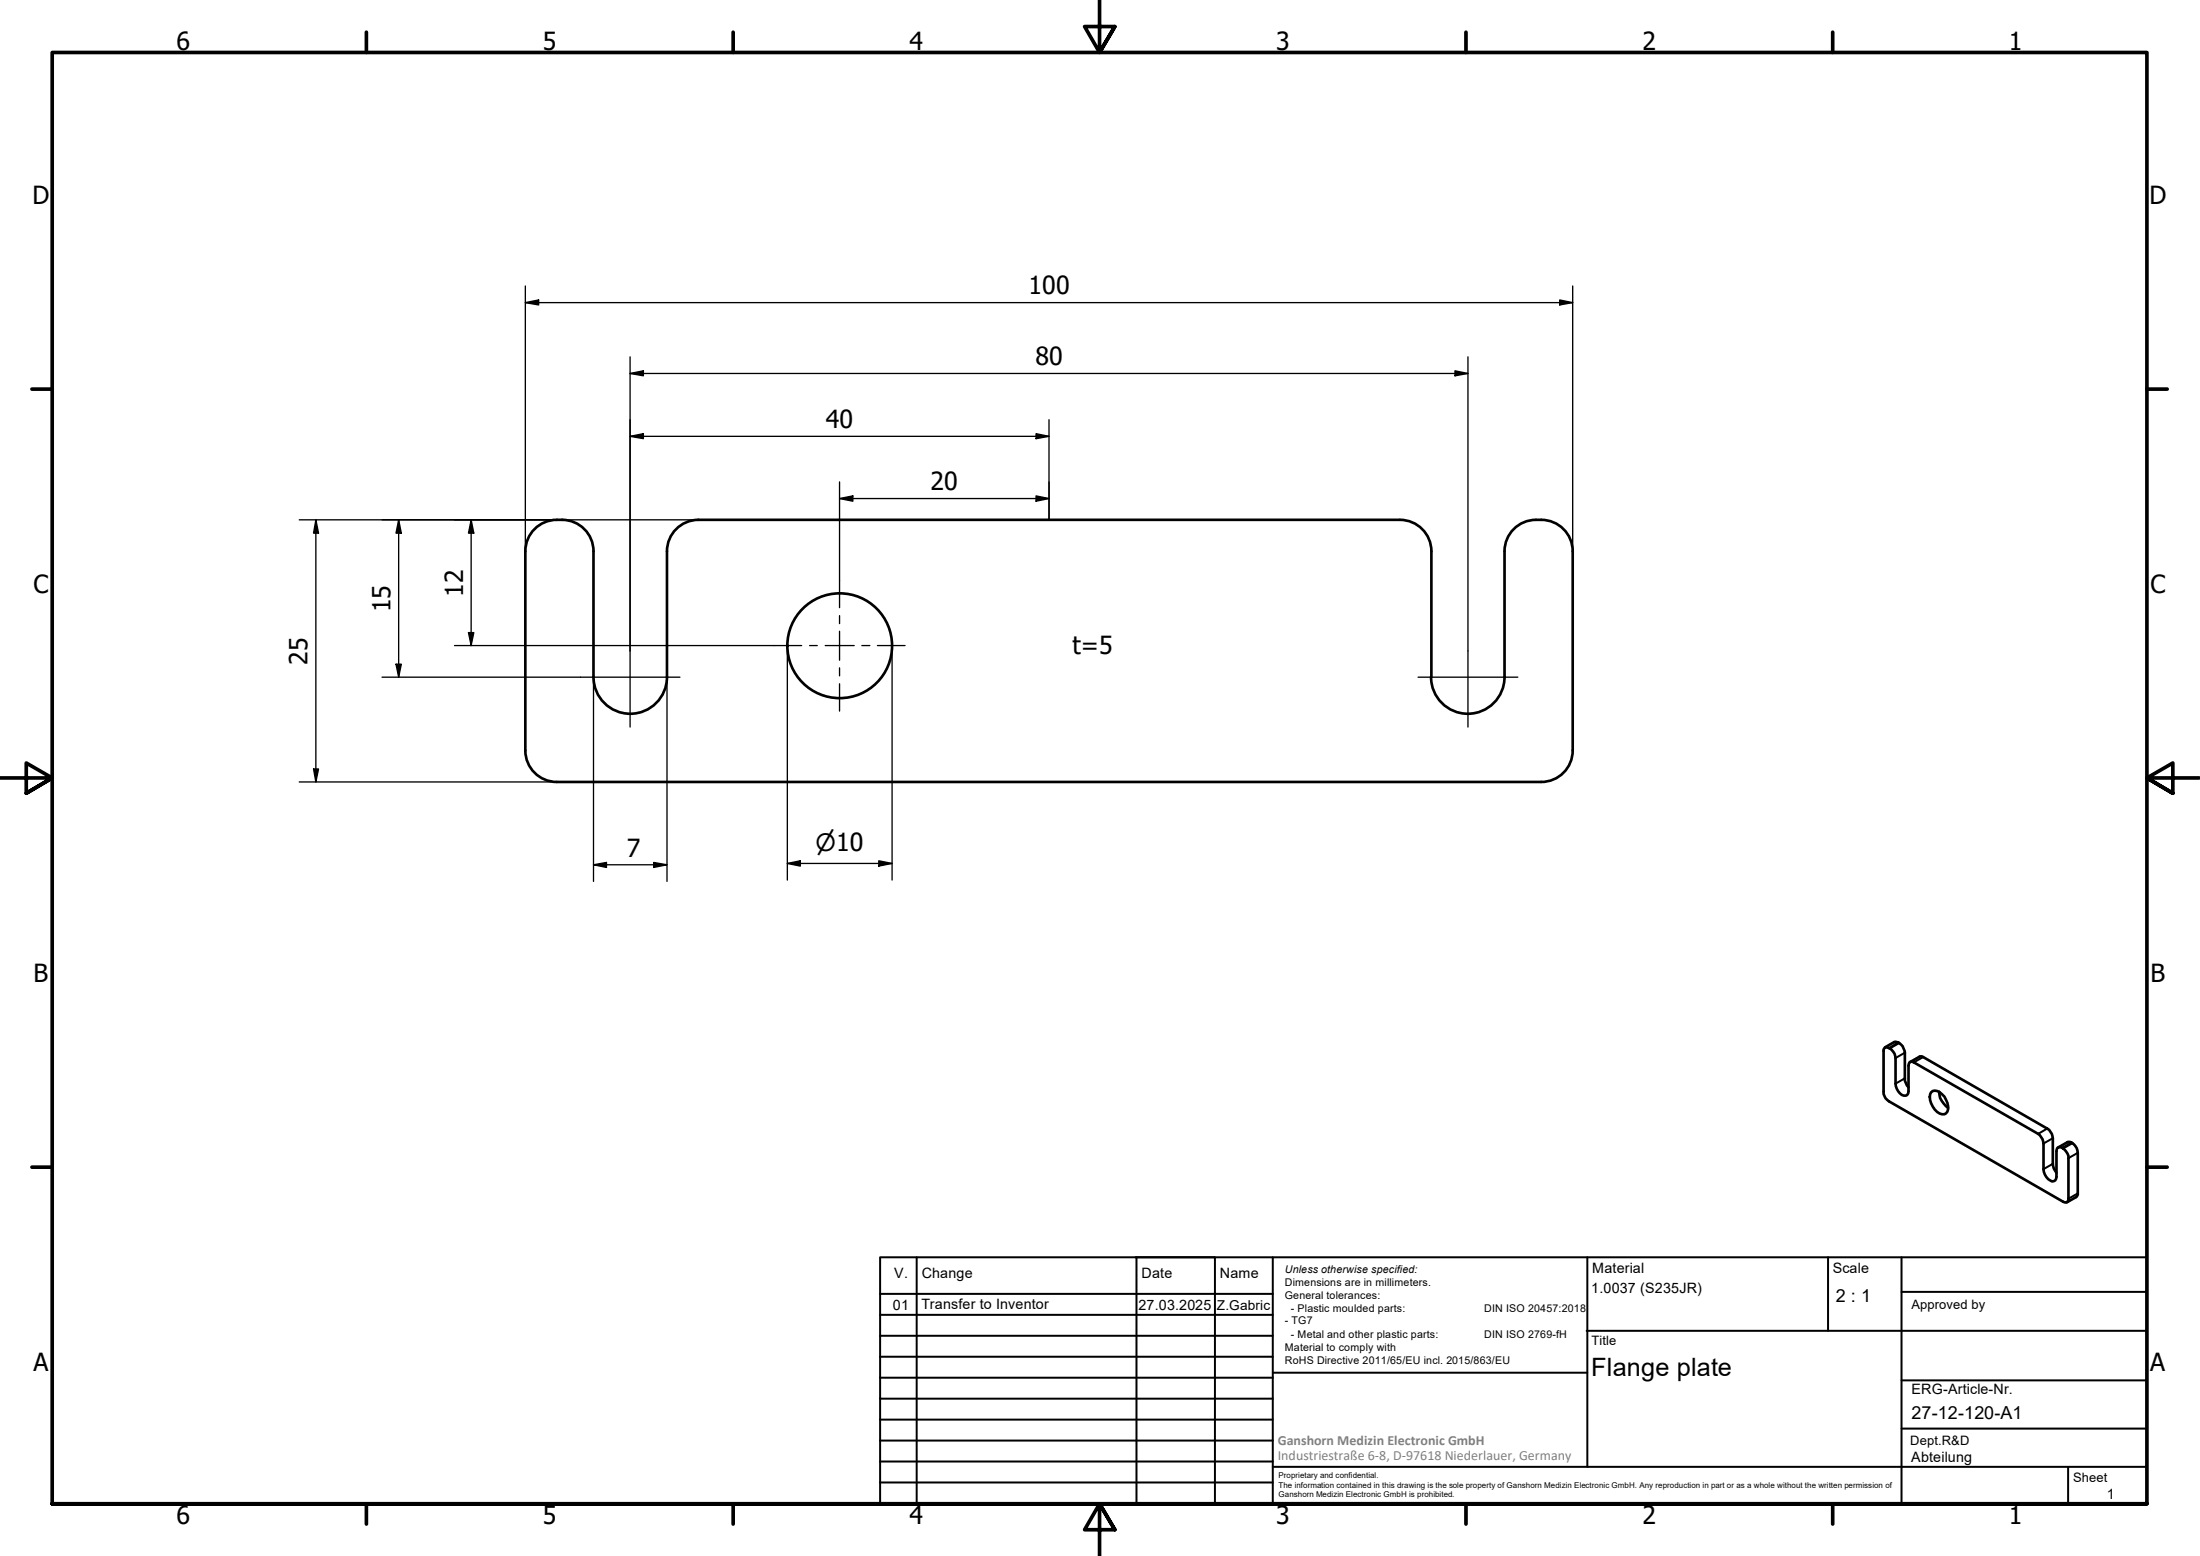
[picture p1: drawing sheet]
<svg xmlns="http://www.w3.org/2000/svg" width="420mm" height="297mm" viewBox="0 0 420 297" stroke-linecap="round" stroke-linejoin="round" font-family="sans-serif">
<!-- layer: Visible (ISO) -->
<g fill="none" stroke="#000" stroke-width=".51">
<path d="M106.3 99.2a6 6 0 0 0-6 6M106.4 99.2h1M107.3 99.2a6 6 0 0 1 6 6M133.3 99.2h134M133.4 99.2a6 6 0 0 0-6 6M267.4 99.2a6 6 0 0 1 6 6M294.3 99.2a6.1 6.1 0 0 0-7 6M294.4 99.2a6 6 0 0 1 6 6M100.3 105.3v37.9M113.3 105.3v24M127.4 105.3v24M273.4 105.3v24"/>
<path d="M287.3 105.3v24M300.4 105.3v37.9M113.3 129.2a7 7 0 0 0 7.1 7.1 7 7 0 0 0 7-7.1M273.3 129.2a7 7 0 0 0 7 7.1 7 7 0 0 0 7-7.1M100.3 143.3a6 6 0 0 0 6 6M106.4 149.3h187.9M300.4 143.3a6 6 0 0 1-6 6M360 199.9l1.8-1a1.85 1.85 0 0 1 1.9 1.7l.1 5.3a2.77 2.77 0 0 0 .7 1.7M359.9 200.1a1.55 1.55 0 0 1 1.9 1.1l.2 .8v4.9a2.53 2.53 0 0 0 1.6 2.3 .71 .71 0 0 0 .9-.9v-4.9l.2-.6 .5-.1 24.4 14a2.45 2.45 0 0 1 .7 1.6v4.9a2.64 2.64 0 0 0 1.6 2.3 .77 .77 0 0 0 .8-.9l.1-5.2a.88 .88 0 0 1 1.5 .1 2.14 2.14 0 0 1 .7 1.6v7.7a.61 .61 0 0 1-.3 .7 .61 .61 0 0 1-.7-.1l-33.3-19.2a2.02 2.02 0 0 1-1-1.8v-8.1zM364.8 202.7l1.8-1h.4l24 13.7a2.55 2.55 0 0 1 1 1.9v4.9a2.77 2.77 0 0 0 .7 1.7M368.8 208.5a1.37 1.37 0 0 1 2.1 .4 3.3 3.3 0 0 1 1 3.3 .99 .99 0 0 1-1.4 .4 3.4 3.4 0 0 1-1.7-4.1zM370.3 208.4a4 4 0 0 0 1.7 3.1"/>
<path d="M393.1 219.1l1.7-1.1a1.85 1.85 0 0 1 2 2.1v8l-.3 .4-1.8 1"/>
<circle cx="160.4" cy="123.3" r="10"/>
</g>
<!-- layer: Visible Narrow (ISO) -->
<path d="M362.5 199l-1.8 1.1M362.7 199.1l-1.8 1M363.8 205.9l-1.8 1M363.8 201l-1.8 1M367.3 201.8l-1.8 1M391 215.4l-1.7 1.1M392 217.3l-1.7 1M395.6 218.1l-1.8 1M395.8 218.2l-1.8 1.1M392 222.2l-1.7 1M396.8 227.8l-1.8 1M396.8 220.1l-1.8 1" fill="none" stroke="#000" stroke-width=".38"/>
<!-- layer: Border (ISO) -->
<g fill="none" stroke="#000" stroke-width=".7">
<path d="M70 6.1v3.9M140 6.1v3.9M210 0v10l-2.9-4.9h5.8l-2.9 4.9 2.9-4.9M280 6.1v3.9M350 6.1v3.9M6.1 74.3h3.9M410 74.3h3.9M0 148.5h10l-5-2.8v5.7l5-2.9-5 2.9M420 148.5h-10l5-2.8v5.7l-5-2.9 5 2.9M6.1 222.8h3.9M410 222.8h3.9M10 287.1v-277.1h400v277.1h-400h400"/>
<path d="M70 287.1v3.8M140 287.1v3.8M212.9 292l-2.9-4.9 2.9 4.9h-5.8l2.9-4.9v9.9M280 287.1v3.8M350 287.1v3.8"/>
</g>
<!-- layer: TitleBlock -->
<g fill="none" stroke="#000" stroke-width=".38">
<path d="M168.1 251h75M168.1 247h75M168.1 255h75M168.1 259h75M175.1 240v47M216.9 240h15M217 240v47M232 240v47M243.1 240.1v46.9h-75v-47h241.9v47.1h-167M303 254h107M303.1 240v40M349.1 240v14"/>
<path d="M363.2 240v47.1M363.2 246.6h46.8M168.1 271h75M168.1 263h75M168.1 267h75M168.1 275h75M168.1 279h75M243.1 262.1h60M363.2 272.7h46.8M363.2 263.5h46.8M168.1 283h75M216.9 287h15"/>
<path d="M243.1 280h166.9M395 280.1v7"/>
</g>
<!-- layer: Dimension (ISO) -->
<g fill="none" stroke="#000" stroke-width=".25">
<path d="M100.3 57.8l2.6-.5v.9zM100.3 57.8h200.1M100.3 54.6v50.7M297.9 57.3l2.5 .5-2.5 .4zM300.4 54.6v50.7M120.3 71.3l2.6-.5v.9zM120.3 71.3h160.1M120.3 68.1v56.2M277.9 70.8l2.5 .5-2.5 .4zM280.4 68.1v56.2M57.1 99.2h76.2M60.3 99.2l.5 2.6h-.9z"/>
<path d="M60.3 99.2v50.1M76.1 99.2l.5 2.6h-1zM76.1 99.2v30.1M90 99.2l.5 2.6h-1zM90 99.2v24M120.3 83.3l2.6-.5v.9zM120.3 83.3h80M160.3 95.2l2.6-.5v1zM160.3 95.2h40M160.3 92v18.8M197.9 82.8l2.4 .5-2.4 .4zM197.9 94.7l2.4 .5-2.4 .5z"/>
<path d="M200.3 80.1v19.1M73 129.3h37.9M75.6 126.8h1l-.5 2.5zM86.8 123.2h61M89.5 120.8h1l-.5 2.4zM113.3 129.4v38.9M127.4 129.4v38.9M150.4 123.4v44.6M170.4 123.4v44.6M57.1 149.3h49.3M59.9 146.8h.9l-.5 2.5zM113.3 165.1l2.5-.5v1z"/>
<path d="M113.3 165.1h14.1M124.8 164.6l2.6 .5-2.6 .5zM150.4 164.8l2.4-.5v1zM150.4 164.8h20M167.8 164.3l2.6 .5-2.6 .5z"/>
</g>
<g fill="#000">
<path d="M100.3 57.8l2.6-.5v.9zM297.9 57.3l2.5 .5-2.5 .4zM120.3 71.3l2.6-.5v.9zM277.9 70.8l2.5 .5-2.5 .4zM120.3 83.3l2.6-.5v.9zM160.3 95.2l2.6-.5v1zM197.9 82.8l2.4 .5-2.4 .4zM197.9 94.7l2.4 .5-2.4 .5zM60.3 99.2l.5 2.6h-.9zM76.1 99.2l.5 2.6h-1zM90 99.2l.5 2.6h-1zM75.6 126.8h1l-.5 2.5z"/>
<path d="M89.5 120.8h1l-.5 2.4zM59.9 146.8h.9l-.5 2.5zM113.3 165.1l2.5-.5v1zM124.8 164.6l2.6 .5-2.6 .5zM150.4 164.8l2.4-.5v1zM167.8 164.3l2.6 .5-2.6 .5z"/>
</g>
<!-- layer: Center Mark (ISO) -->
<g fill="none" stroke="#000" stroke-width=".25">
<path d="M160.3 110.8v5.2M160.3 117.5v1.5M110.9 129.3h19M120.3 124.3v14.5M147.8 123.2h5.3M154.6 123.2h1.5M157.6 123.2h5.5M160.3 120.5v5.5M160.3 127.5v1.5M160.3 130.5v5.2M164.6 123.2h1.5M167.6 123.2h5.2"/>
<path d="M270.8 129.3h19.1M280.4 124.3v14.5"/>
</g>
<g font-size="4.8">
<text x="33.7" y="9.6">6</text>
<text x="103.7" y="9.6">5</text>
<text x="173.7" y="9.6">4</text>
<text x="243.7" y="9.6">3</text>
<text x="313.7" y="9.6">2</text>
<text x="383.7" y="9.6">1</text>
<text x="6.2" y="38.9">D</text>
<text x="410.5" y="38.9">D</text>
<text x="196.4" y="56.1">100</text>
<text x="197.7" y="69.6">80</text>
<text x="157.7" y="81.6">40</text>
<text x="177.7" y="93.6">20</text>
<text x="6.4" y="113.1">C</text>
<text x="88.5" y="113.9" transform="rotate(-90 88.5 113.9)">12</text>
<text x="410.7" y="113.1">C</text>
<text x="74.5" y="116.9" transform="rotate(-90 74.5 116.9)">15</text>
<text x="204.9" y="124.8">t=5</text>
<text x="58.7" y="126.9" transform="rotate(-90 58.7 126.9)">25</text>
<text x="119.7" y="163.6">7</text>
<text x="6.4" y="187.4">B</text>
<text x="410.7" y="187.4">B</text>
<text x="6.4" y="261.7">A</text>
<text x="303.9" y="262.6">Flange plate</text>
<text x="410.7" y="261.7">A</text>
<text x="33.7" y="290.9">6</text>
<text x="103.7" y="290.9">5</text>
<text x="173.7" y="290.9">4</text>
<text x="243.7" y="290.9">3</text>
<text x="313.7" y="290.9">2</text>
<text x="383.7" y="290.9">1</text>
</g>
<text font-size="4.6" x="155.8" y="162.4">⌀10</text>
<g font-size="3.4">
<text x="350.6" y="248.5">2 : 1</text>
<text x="365.1" y="270.9">27-12-120-A1</text>
</g>
<g font-size="2.7">
<text x="170.8" y="244">V.</text>
<text x="176" y="244">Change</text>
<text x="218" y="244">Date</text>
<text x="233" y="244">Name</text>
<text x="304.1" y="243">Material</text>
<text x="350" y="243.1">Scale</text>
<text x="170.5" y="250">01</text>
<text x="176" y="249.9">Transfer to Inventor</text>
<text x="217.4" y="250">27.03.2025</text>
<text x="303.9" y="246.8">1.0037 (S235JR)</text>
<text x="365.1" y="266.1">ERG-Article-Nr.</text>
<text x="365" y="279">Abteilung</text>
<text x="402.3" y="286.2">1</text>
</g>
<g font-size="2.7" fill="#808080">
<text x="244" y="275.8">Ganshorn Medizin Electronic GmbH</text>
<text x="244" y="278.7">Industriestraße 6-8, D-97618 Niederlauer, Germany</text>
</g>
<text font-size="2.6" x="232.4" y="250.1">Z.Gabric</text>
<g font-size="2.5">
<text x="365.1" y="249.9">Approved by</text>
<text x="304" y="256.8">Title</text>
<text x="364.8" y="275.8">Dept.R&amp;D</text>
<text x="395.9" y="282.9">Sheet</text>
</g>
<g font-size="2">
<text x="245.4" y="242.9">Unless otherwise specified:</text>
<text x="245.4" y="245.4">Dimensions are in millimeters.</text>
<text x="245.4" y="247.9">General tolerances:</text>
<text x="246.5" y="250.4">- Plastic moulded parts:</text>
<text x="283.5" y="250.4">DIN ISO 20457:2018</text>
<text x="245.4" y="252.8">- TG7</text>
<text x="245.4" y="257.9">Material to comply with</text>
<text x="246.5" y="255.4">- Metal and other plastic parts:</text>
<text x="283.5" y="255.4">DIN ISO 2769-fH</text>
<text x="245.4" y="260.3">RoHS Directive 2011/65/EU incl. 2015/863/EU</text>
</g>
<g font-size="1.5">
<text x="244.2" y="282.2">Proprietary and confidential.</text>
<text x="244.2" y="284">The information contained in this drawing is the sole property of Ganshorn Medizin Electronic GmbH. Any reproduction in part or as a whole without the written permission of</text>
<text x="244.2" y="285.8">Ganshorn Medizin Electronic GmbH is prohibited.</text>
</g>
</svg>
